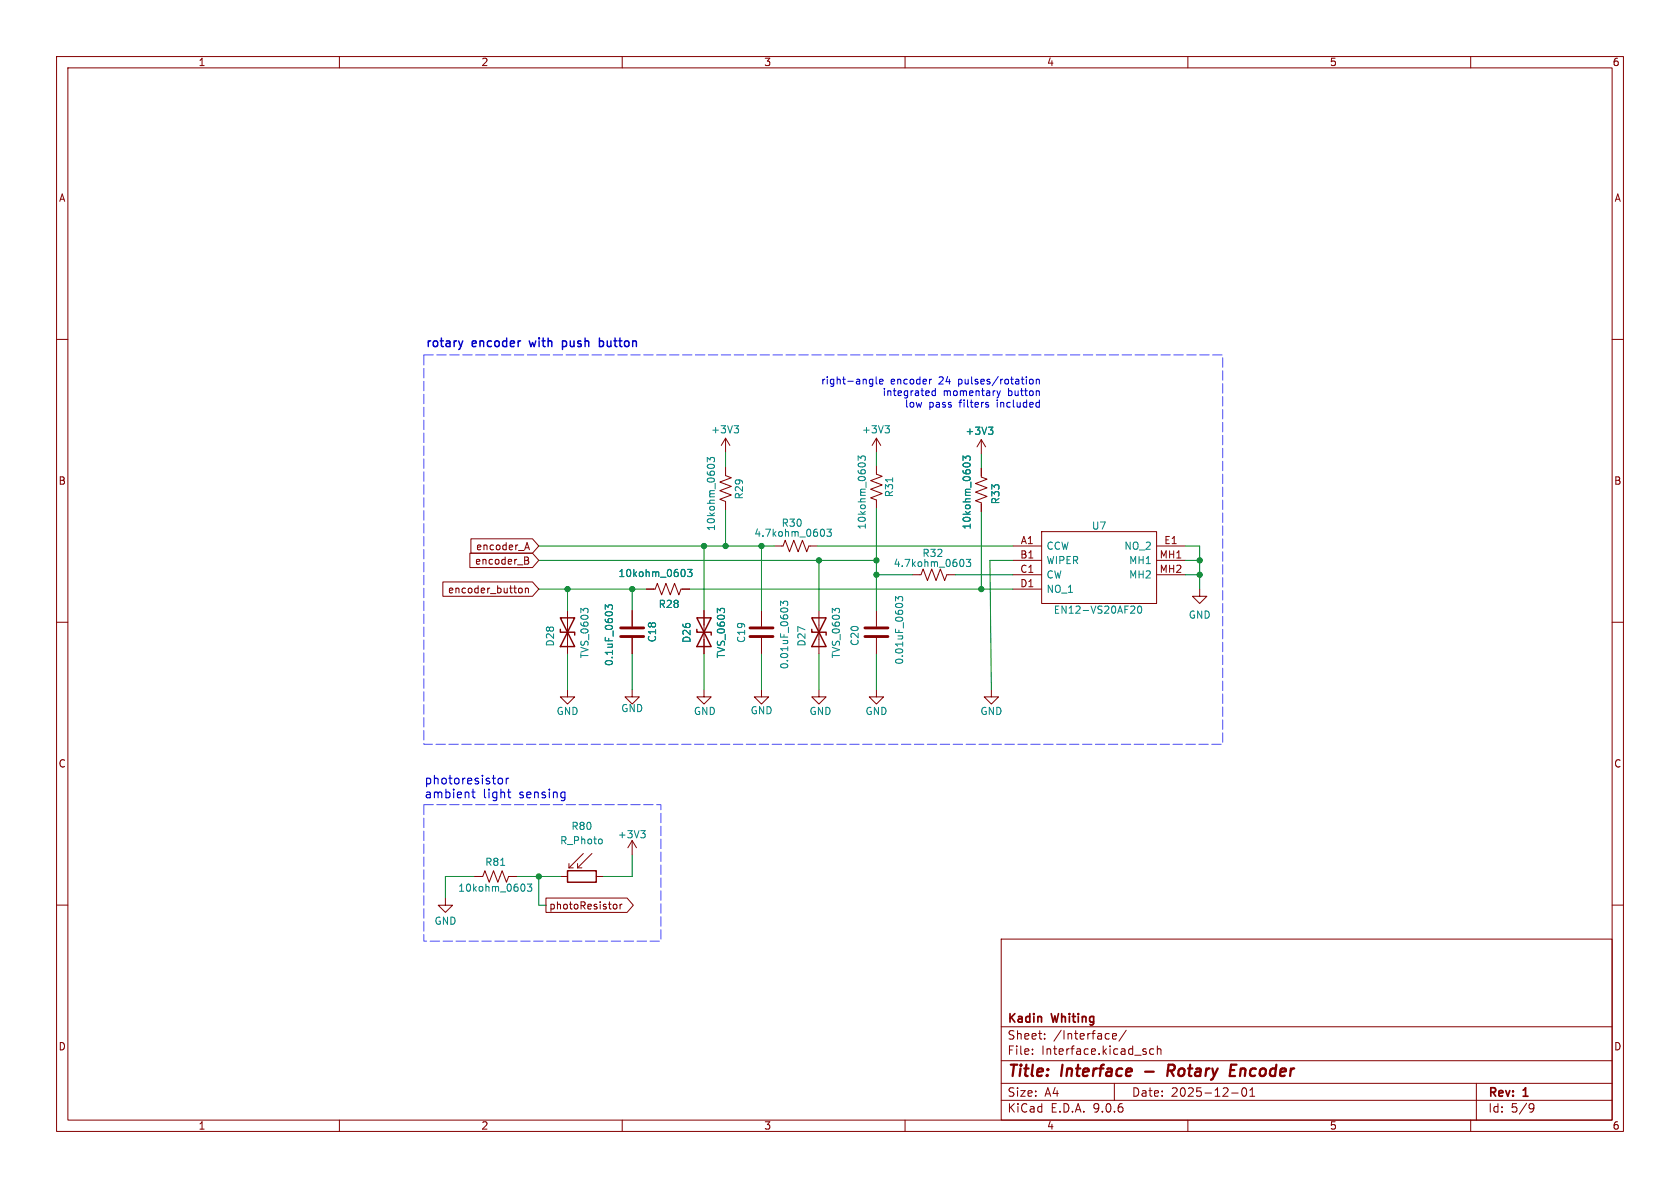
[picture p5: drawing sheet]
<svg xmlns="http://www.w3.org/2000/svg" width="297mm" height="210mm" viewBox="0 0 297 210" stroke-linecap="round" stroke-linejoin="round" font-family="sans-serif">
<g fill="none" stroke="#840000" stroke-width=".18">
<path d="M10 10h277v190h-277zM12 12h273v186h-273zM60 10v2M110 10v2M160 10v2M210 10v2M260 10v2M10 60h2M128.3 77.5v2.5M128.3 77.5l-.8 1.2M128.3 77.5l.7 1.2M154.9 77.5v2.5"/>
<path d="M154.9 77.5l-.7 1.2M154.9 77.5l.8 1.2M173.5 77.7l-.8 1.3M173.5 77.7l.7 1.3M173.5 77.7v2.6M285 60h2M83.1 97.8h11l1.1 1.3-1.1 1.2h-11zM83.2 95.2h10.9l1.1 1.3-1.1 1.3h-10.9zM92.8 99.1h.4M92.8 98.5l.6 .1v.2l-.2 .3M92.9 96.8h.6M93.2 95.9l.4 1.3"/>
<path d="M93.2 99.1l.3 .2-.1 .3-.6 .1M128.3 82.6v1.5l1 .4-2 .7 2 .8-2 .7 2 .8-2 .8 1 .3v1.6M136.9 96.5h1.5l.4-1 .8 2 .7-2 .8 2 .8-2 .7 2 .4-1h1.5M154.9 82.3v1.5l1.1 .4-2.1 .8 2.1 .7-2.1 .8 2.1 .7-2.1 .8 1 .4v1.5M173.5 82.8v1.5l1 .4-2 .8 2 .7-2 .8 2 .8-2 .7 1 .4v1.5M179.1 96.5h5M179.1 99.1h5M184.1 94h20.4v12.7h-20.4zM204.5 96.5h5M204.5 99.1h5M10 110h2M78.3 102.9h15.8l1.1 1.2-1.1 1.3h-15.8z"/>
<path d="M91.8 104h.3l.2 .2-.1 .5h-.4M92.9 104.1l.2-.1h.3v.8M92.9 104v.8M100.3 108v7.6M111.8 108v2.7M111.8 112.8v2.8M114.3 104.1h1.5l.4-1 .8 2.1 .7-2.1 .8 2.1 .8-2.1 .7 2.1 .4-1.1h1.5M124.5 108v7.6M134.6 108v2.7M134.6 112.8v2.8M144.8 108v7.6M154.9 108v2.7"/>
<path d="M154.9 112.8v2.8M161.3 101.6h1.5l.4-1 .8 2 .7-2 .8 2 .7-2 .8 2 .4-1h1.5M179.1 104.1h5M179.1 101.6h5M204.5 101.6h5M212.1 104.1v1.3h1.3l-1.3 1.3-1.3-1.3h1.3M285 110h2M100.3 121.9v1.3h1.3l-1.3 1.3-1.2-1.3h1.2M111.8 121.9v1.3h1.2l-1.2 1.3-1.3-1.3h1.3M124.5 121.9v1.3h1.2l-1.2 1.3-1.3-1.3h1.3M134.6 121.9v1.3h1.3l-1.3 1.3-1.3-1.3h1.3M144.8 121.9v1.3h1.2l-1.2 1.3-1.3-1.3h1.3"/>
<path d="M154.9 121.9v1.3h1.3l-1.3 1.3-1.2-1.3h1.2M175.3 121.9v1.3h1.2l-1.2 1.3-1.3-1.3h1.3M78.7 158.8v1.2h1.3l-1.3 1.3-1.2-1.3h1.2M83.8 154.9h1.5l.4-1 .8 2.1 .7-2.1 .8 2.1 .8-2.1 .7 2.1 .4-1.1h1.5M96.5 158.7h14.4l1.1 1.3-1.1 1.3h-14.4zM99.1 154.9h1.2M100.6 153.4h.7M100.6 152.7v.7M102.1 152.7v.7M102.1 153.4h.8M103.1 150.9l-2.5 2.5M104.6 150.9l-2.5 2.5"/>
<path d="M105.4 154.9h1.3M108.5 160l.3-.2 .3 .3-.2 .5-.3 .1-.1-.1M109.6 159.8v.9M110 159.8l-.4 .3M111.8 148.6l-.8 1.3M111.8 148.6l.7 1.3M111.8 148.6v2.5M10 160h2M177 166h108v32h-108zM285 160h2M60 198v2M110 198v2"/>
<path d="M160 198v2M177 194.5h108M177 191.5h108M177 187.5h108M177 181.5h108M182.5 186.3v.1M182.5 185.5v.1M184.7 183.6v.1M184.7 182.8v.1M196.7 183.2l.7-.1-.1-.3-.4-.1-.2 .2v.7h.6M197 191.5v3M199.1 182.1l-1.3 2"/>
<path d="M204 185.5l-.5-.1-.3 .3v.4l.2 .2h.6M204.6 185.5l.2-.1 .4 .1v.9M204.6 184.9v1.5M210 198v2M217.7 193.2h1.2M219.7 192.4l.2-.1a.81 .81 0 0 1 .6 .6 .81 .81 0 0 1-.3 .8l-.2 .1a.81 .81 0 0 1-.3-1.4zM221 193.8h.8M221 192.7l.4-.4v1.5M260 198v2M261 191.5v6.5M270.6 195.1l.5 .1a.99 .99 0 0 1-.4 1.4h-.2M271.2 195.7l-.3 .3h-.3"/>
</g>
<path d="M202.4 189.4h1.6M206.9 189.3l.6 .9M207.4 188.2h-.8l-.3 2M207.4 189.2l-.9 .1M217.4 190.2h.9M217.5 189.2h.7M217.6 188.2h1" fill="none" stroke="#840000" stroke-width=".4"/>
<g fill="none" stroke="#008484" stroke-width=".18">
<path d="M129.8 75.3h.8l-.5 .4M130.3 75.7l.3 .3v.3l-.3 .2M156.5 75.3h.7l-.4 .4M157 75.7l.2 .3v.3l-.2 .2M174.7 75.5h.8l-.4 .5M175.3 76l.2 .2v.3l-.2 .3M125 81.7v-.8l.5 .4 .1-.4h.6l.1 .2-.1 .6M125.1 82.3l.4-.2 .7 .2M145.5 93.5a.79 .79 0 0 1 0 1.3M146.2 93.5h.8l-.5 .5 .4 .1v.6l-.2 .1-.5-.1M151.7 81.4v-.8l.5 .4 .1-.3h.6l.1 .2-.1 .5M151.8 82l.4-.2 .7 .2"/>
<path d="M157.8 84.5v.7M170.1 98.9a.79 .79 0 0 1 0 1.2M170.3 81.4v-.8l.4 .4 .2-.3h.5l.1 .2-.1 .5M170.3 82l.4-.2 .8 .2M170.8 98.9h.8l-.4 .5 .3 .1v.5l-.1 .1-.6-.1M103.2 108l-.5-.5v.8M103.3 107.6h.5M107 107.7v-.8l.5 .4 .1-.3h.6l.1 .2-.1 .5M120.9 100.7l.2 .4-.2 .8M121.5 100.7h.8l-.4 .4 .4 .2v.5l-.2 .1-.6-.1M127.3 108l-.5-.5v.8M127.4 107.6h.6"/>
<path d="M138 107.1v-.8l.5 .4 .1-.4h.5l.2 .2-.2 .6M147.6 108l-.5-.5v.8M147.7 107.6h.6M158.3 106.2v-.7l.5 .4 .1-.4h.6l.1 .2-.1 .5M200.1 107.1l.4 .1 .1 .3-.8 .9h.8M201.2 107.3l.2-.2a.68 .68 0 0 1 .5 .7 .68 .68 0 0 1-.5 .6l-.2-.1-.1-.4zM88.5 153h.7M92.6 156.3l.2 .5-.2 .7M93.2 156.3h.8l-.4 .5 .3 .1v.5l-.1 .2-.6-.2M106.3 148.4l.2 .2-.2 .5M113.3 146.8h.8l-.5 .5M113.8 147.3l.3 .3v.3l-.3 .2"/>
</g>
<path d="M99.1 109.2h2.5l-2.5 5.1h2.5zM99.1 111.3v.5h2.5v.5M123.2 109.2h2.5l-2.5 5.1h2.5zM123.2 111.3v.5h2.5v.5M143.5 109.2h2.5l-2.5 5.1h2.5zM143.5 111.3v.5h2.5v.5M100.3 153.9h5.1v2.1h-5.1z" fill="none" stroke="#840000" stroke-width=".25"/>
<path d="M109.7 111h4.1M109.7 112.5h4.1M132.6 111h4.1M132.6 112.5h4.1M152.9 111h4.1M152.9 112.5h4.1" fill="none" stroke="#840000" stroke-width=".51"/>
<g fill="none" stroke="#008400" stroke-width=".18">
<path d="M95.2 96.5h41.7M95.2 99.1h59.7M124.5 96.5v11.5M128.3 80v2.6M128.3 90.2v6.3M134.6 96.5v11.5M144.5 96.5h34.6M144.8 99.1v8.9M154.9 80v2.3M154.9 89.9v18.1M173.5 80.3v2.5M173.5 90.4v13.7"/>
<path d="M179.1 99.1h-4.1l.3 22.8M209.5 96.5h2.6v7.6M209.5 99.1h2.6M95.2 104.1h19.1M100.3 104.1v3.9M100.3 115.6v6.3M111.8 104.1v3.9M111.8 115.6v6.3M121.9 104.1h57.2M124.5 115.6v6.3M134.6 115.6v6.3M144.8 115.6v6.3"/>
<path d="M154.9 115.6v6.3M154.9 101.6h6.4M168.9 101.6h10.2M209.5 101.6h2.6M83.8 154.9h-5.1v3.9M91.4 154.9h7.7M95.2 154.9v5.1h1.3M111.8 151.1v3.8h-5.1"/>
</g>
<path d="M83.6 139.5v1.3l.4 .2M88.1 137.7l.2-.1 .5 .1v.6l-.1 .2-.4 .1-.2-.2zM89.5 137.6v1M89.9 137.6h-.3l-.1 .3M83.4 140h.6M89.7 140h.6M90 141h.3" fill="none" stroke="#0000c2" stroke-width=".19"/>
<g fill="none" stroke="#0000c2" stroke-width=".18">
<path d="M153.9 67l.4 .1M154.3 67v1.1l-.1 .1-.3 .1M154.3 67.8l-.4 .1M154.9 66.6v1.1l.2 .2M155.5 67.5l.6-.2-.1-.2-.3-.1-.2 .2 .1 .6h.4M164.7 67l-.3 .2M165.4 68.7v1.2M165.4 69.1h-.4l-.2 .2 .1 .6h.5M174.4 71.6h.3l.1 .2-.2 .2h-.2M174.4 71.1l.3 .1M176.2 69.1l.3 .8M176.5 69.9l-.1 .4"/>
<path d="M176.8 69.1l-.3 .8M182 67.2l.2-.2 .4 .2 .1 .4-.2 .2-.3 .1-.2-.1zM183.2 67.2l.2-.2 .3 .1v.8M183.2 67v.9M183.6 71.1l.1 .1M183.7 70.7v1.3M183.7 71.9l-.1 .1"/>
</g>
<path d="M106 59.7v1.6M81.1 60.3l.3 1M81.4 61.3l-.1 .3M81.8 60.3l-.4 1M92 60.3h-.3M99.4 60.3v1.5M99.4 61.2l.5 .1M99.9 60.3h-.5M106 60.3h.4l.2 .1M106.6 61.1l-.2 .2-.4-.1" fill="none" stroke="#0000c2" stroke-width=".25"/>
<path d="M74.9 62.7h141.3v68.9h-141.3zM74.9 142.2h41.9v24.2h-41.9z" fill="none" stroke="#4849ff" stroke-width=".18" stroke-dasharray="1.7 .6"/>
<g fill="#008400" stroke="#008400" stroke-width=".18">
<circle cx="95.2" cy="154.9" r=".46"/>
<circle cx="134.6" cy="96.5" r=".46"/>
<circle cx="124.5" cy="96.5" r=".46"/>
<circle cx="128.3" cy="96.5" r=".46"/>
<circle cx="100.3" cy="104.1" r=".46"/>
<circle cx="111.8" cy="104.1" r=".46"/>
<circle cx="154.9" cy="99.1" r=".46"/>
<circle cx="154.9" cy="101.6" r=".46"/>
<circle cx="173.5" cy="104.1" r=".46"/>
<circle cx="212.1" cy="101.6" r=".46"/>
<circle cx="212.1" cy="99.1" r=".46"/>
<circle cx="144.8" cy="99.1" r=".46"/>
</g>
<g font-size="2.8" fill="#840000">
<text x="178" y="190.9">Title:</text>
<text x="187.7" y="190.9">Interface</text>
<text x="208" y="190.9">Rotary</text>
<text x="219.9" y="190.9">Encoder</text>
</g>
<g font-size="2.1" fill="#0000c2">
<text x="75.2" y="61.5">rotary</text>
<text x="83.5" y="61.5">encoder</text>
<text x="94.1" y="61.5">with</text>
<text x="100.3" y="61.5">push</text>
<text x="107.2" y="61.5">button</text>
<text x="74.9" y="138.8">photoresistor</text>
<text x="74.9" y="141.2">ambient</text>
<text x="85.4" y="141.2">light</text>
<text x="92" y="141.2">sensing</text>
</g>
<g font-size="2.1" fill="#840000">
<text x="178" y="184">Sheet:</text>
<text x="178" y="181.2">Kadin</text>
<text x="186" y="181.2">Whiting</text>
<text x="186.2" y="184">/Interface/</text>
<text x="178" y="186.7">File:</text>
<text x="184.1" y="186.7">Interface.kicad_sch</text>
<text x="178" y="196.9">KiCad</text>
<text x="178" y="194.1">Size:</text>
<text x="184.7" y="194.1">A4</text>
<text x="185.7" y="196.9">E.D.A.</text>
<text x="193.3" y="196.9">9.0.6</text>
<text x="200" y="194.1">Date:</text>
<text x="207" y="194.1">2025-12-01</text>
<text x="263" y="194.3">Rev:</text>
<text x="263" y="196.9">Id:</text>
<text x="267.1" y="196.9">5/9</text>
<text x="269.4" y="194.3">1</text>
</g>
<g font-size="1.8" fill="#840000">
<text x="35" y="11.9">1</text>
<text x="85" y="11.9">2</text>
<text x="135" y="11.9">3</text>
<text x="185" y="11.9">4</text>
<text x="235" y="11.9">5</text>
<text x="285" y="11.9">6</text>
<text x="10.3" y="35.9">A</text>
<text x="285.3" y="35.9">A</text>
<text x="10.3" y="85.9">B</text>
<text x="285.3" y="85.9">B</text>
<text x="83.9" y="100">encoder_B</text>
<text x="84.1" y="97.5">encoder_A</text>
<text x="180.3" y="98.8">B1</text>
<text x="180.3" y="101.3">C1</text>
<text x="180.4" y="96.3">A1</text>
<text x="204.9" y="98.8">MH1</text>
<text x="204.9" y="101.3">MH2</text>
<text x="205.7" y="96.3">E1</text>
<text x="79.1" y="105.1">encoder_button</text>
<text x="180.3" y="103.9">D1</text>
<text x="10.3" y="135.9">C</text>
<text x="285.3" y="135.9">C</text>
<text x="97" y="161">photoResistor</text>
<text x="10.3" y="185.9">D</text>
<text x="285.3" y="185.9">D</text>
<text x="35" y="199.9">1</text>
<text x="85" y="199.9">2</text>
<text x="135" y="199.9">3</text>
<text x="185" y="199.9">4</text>
<text x="235" y="199.9">5</text>
<text x="285" y="199.9">6</text>
</g>
<g font-size="1.8" fill="#0000c2">
<text x="145" y="68.1">right-angle</text>
<text x="155.9" y="70.1">integrated</text>
<text x="157.4" y="68.1">encoder</text>
<text x="166.1" y="68.1">24</text>
<text x="166.7" y="70.1">momentary</text>
<text x="169.7" y="68.1">pulses/rotation</text>
<text x="178.3" y="70.1">button</text>
<text x="159.9" y="72.1">low</text>
<text x="164.2" y="72.1">pass</text>
<text x="169.7" y="72.1">filters</text>
<text x="176.6" y="72.1">included</text>
</g>
<g font-size="1.8" fill="#008484">
<text x="125.6" y="76.8">+3V3</text>
<text x="152.3" y="76.8">+3V3</text>
<text x="170.6" y="77.1">+3V3</text>
<text x="131.5" y="88.4" transform="rotate(-90 131.5 88.4)">R29</text>
<text x="158.1" y="88" transform="rotate(-90 158.1 88)">R31</text>
<text x="176.9" y="89.2" transform="rotate(-90 176.9 89.2)">R33</text>
<text x="126.6" y="94" transform="rotate(-90 126.6 94)">10kohm_0603</text>
<text x="133.3" y="95.1">4.7kohm_0603</text>
<text x="138.1" y="93.3">R30</text>
<text x="153.3" y="93.7" transform="rotate(-90 153.3 93.7)">10kohm_0603</text>
<text x="171.8" y="93.7" transform="rotate(-90 171.8 93.7)">10kohm_0603</text>
<text x="192.9" y="93.8">U7</text>
<text x="157.9" y="100.4">4.7kohm_0603</text>
<text x="163" y="98.7">R32</text>
<text x="184.9" y="97.4">CCW</text>
<text x="184.9" y="99.9">WIPER</text>
<text x="198.7" y="97.4">NO_2</text>
<text x="199.5" y="99.9">MH1</text>
<text x="109.2" y="102.2">10kohm_0603</text>
<text x="116.3" y="107.7">R28</text>
<text x="184.9" y="102.5">CW</text>
<text x="184.9" y="105">NO_1</text>
<text x="199.5" y="102.5">MH2</text>
<text x="116.2" y="113.7" transform="rotate(-90 116.2 113.7)">C18</text>
<text x="122.3" y="113.8" transform="rotate(-90 122.3 113.8)">D26</text>
<text x="131.9" y="113.8" transform="rotate(-90 131.9 113.8)">C19</text>
<text x="186.2" y="108.7">EN12-VS20AF20</text>
<text x="210.1" y="109.6">GND</text>
<text x="98.1" y="114.4" transform="rotate(-90 98.1 114.4)">D28</text>
<text x="104.2" y="116.5" transform="rotate(-90 104.2 116.5)">TVS_0603</text>
<text x="108.6" y="117.8" transform="rotate(-90 108.6 117.8)">0.1uF_0603</text>
<text x="128.4" y="116.5" transform="rotate(-90 128.4 116.5)">TVS_0603</text>
<text x="139.5" y="118.4" transform="rotate(-90 139.5 118.4)">0.01uF_0603</text>
<text x="142.6" y="114.4" transform="rotate(-90 142.6 114.4)">D27</text>
<text x="148.7" y="116.5" transform="rotate(-90 148.7 116.5)">TVS_0603</text>
<text x="152" y="114.3" transform="rotate(-90 152 114.3)">C20</text>
<text x="159.9" y="117.6" transform="rotate(-90 159.9 117.6)">0.01uF_0603</text>
<text x="98.3" y="126.6">GND</text>
<text x="109.7" y="126.1">GND</text>
<text x="122.6" y="126.6">GND</text>
<text x="132.6" y="126.5">GND</text>
<text x="143" y="126.6">GND</text>
<text x="152.9" y="126.6">GND</text>
<text x="173.2" y="126.6">GND</text>
<text x="98.9" y="149.5">R_Photo</text>
<text x="100.9" y="146.9">R80</text>
<text x="109.1" y="148.4">+3V3</text>
<text x="85.7" y="153.3">R81</text>
<text x="80.9" y="157.8">10kohm_0603</text>
<text x="76.7" y="163.7">GND</text>
</g>
</svg>
